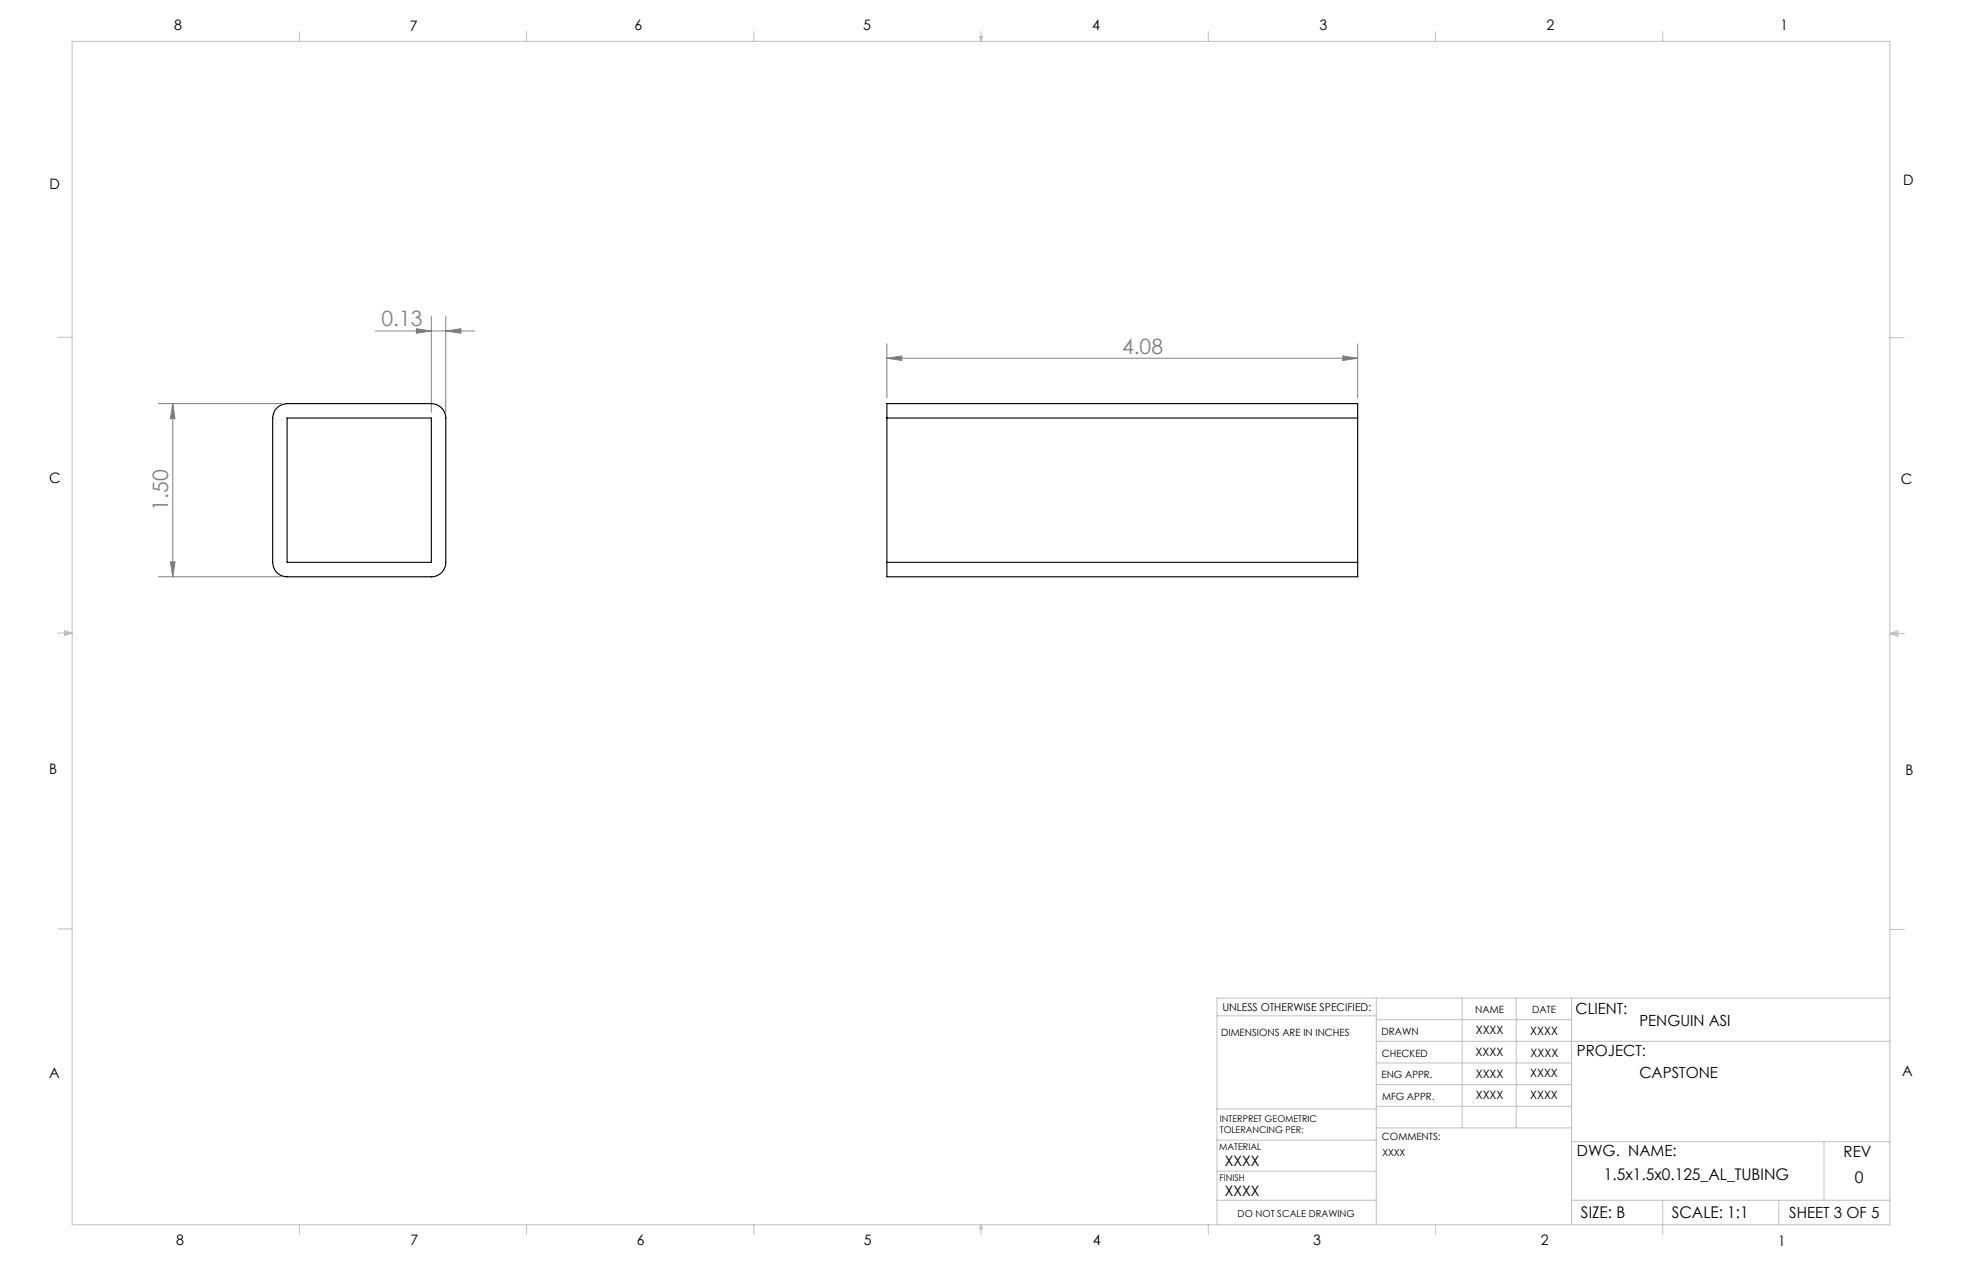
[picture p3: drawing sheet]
<svg xmlns="http://www.w3.org/2000/svg" width="432mm" height="279mm" viewBox="0 0 432 279" stroke-linecap="round" stroke-linejoin="round" font-family="sans-serif">
<g fill="none" stroke="#808080" stroke-width=".22">
<path d="M82.6 72.8h21.9M91.7 72.3l3.2 .5-3.2 .5zM94.9 69.6v21.1M98.1 72.8l3.3-.5v1zM98.1 69.6v21.1M195.2 78.8l3.3-.5v1zM195.2 75.6v11.9M195.2 78.8h103.6M295.5 78.3l3.3 .5-3.3 .5zM298.8 75.6v11.9M34.9 88.8h27M38 88.8l.5 3.3h-1z"/>
<path d="M38 88.8v38.1M34.9 126.9h27M37.5 123.6h1l-.5 3.3z"/>
</g>
<g fill="none" stroke="#c0c0c0" stroke-width=".22">
<path d="M15.9 9.1h400v260.4h-400zM65.9 6.9v2.2M115.9 6.9v2.2M165.9 6.9v2.2M215.6 8h.6l-.3 1.1zM215.7 8l.2 1.1M215.9 6.9v2.2M216 8l-.1 1.1M265.9 6.9v2.2M315.9 6.9v2.2M365.9 6.9v2.2M12.7 74.2h3.2"/>
<path d="M415.9 74.3h3.2M12.7 139.3h3.2M14.2 139.1l1.7 .2M14.2 138.7l1.7 .6-1.7 .5zM15.9 139.3l-1.7 .3M415.9 139.4h3.2M415.9 139.4l1.8-.6v1.2zM415.9 139.4l1.8 .3M417.7 139.2l-1.8 .2M12.7 204.4h3.2M302.9 219.6v49.9M321.8 219.6v28.5"/>
<path d="M333.7 219.6v28.5M345.9 219.6v49.9M415.9 204.5h3.2M415.9 219.6h-148.1v49.9M267.8 223.5h35.1M302.9 229.1h113M302.9 233.9h43M302.9 224.3h43M302.9 238.6h43M267.8 257.7h35.1M267.8 250.8h35.1M267.8 244h35.1"/>
<path d="M302.9 248.1h43M302.9 243.4h43M345.9 251.2h70M401.4 251.2v12.9M65.9 269.5v2.1M115.9 269.5v2.1M165.9 269.5v2.1M215.9 269.5v2.1M215.9 269.5l.3 .8h-.6zM265.9 269.5v2.1M267.8 264.1h35.1M315.9 269.5v2.1"/>
<path d="M345.9 264.1h70M365.9 264.1v7.5M391.5 264.1v5.4"/>
</g>
<g fill="#808080">
<path d="M91.7 72.3l3.2 .5-3.2 .5zM98.1 72.8l3.3-.5v1zM195.2 78.8l3.3-.5v1zM295.5 78.3l3.3 .5-3.3 .5z"/>
<path d="M38 88.8l.5 3.3h-1zM37.5 123.6h1l-.5 3.3z"/>
</g>
<path d="M61.1 89.6a3.5 3.5 0 0 1 2.1-.8h31.7a3.2 3.2 0 0 1 3.2 3.2v31.7a3.2 3.2 0 0 1-3.2 3.2h-31.7a3.2 3.2 0 0 1-3.2-3.2v-31.7a3.4 3.4 0 0 1 1.1-2.4zM63.2 92h31.7v31.7h-31.7zM195.2 92v-3.2h103.6v3.2M195.2 92h103.6M195.2 92v31.7M298.8 92v31.7M195.2 123.7v3.2h103.6v-3.2M195.2 123.7h103.6" fill="none" stroke="#000" stroke-width=".25"/>
<g font-size="4.7" fill="#808080">
<text x="83.9" y="71.8">0.13</text>
<text x="246.9" y="77.8">4.08</text>
<text x="37" y="112.4" transform="rotate(-90 37 112.4)">1.50</text>
</g>
<g font-size="3.5">
<text x="353" y="259.6">1.5x1.5x0.125_AL_TUBING</text>
<text x="408.2" y="260.2">0</text>
<text x="347.9" y="268">SIZE: B</text>
<text x="367.9" y="268">SCALE: 1:1</text>
</g>
<g font-size="3.4">
<text x="346.8" y="223.1">CLIENT:</text>
<text x="360.8" y="225.8">PENGUIN ASI</text>
<text x="347.1" y="232.3">PROJECT:</text>
<text x="360.8" y="237.1">CAPSTONE</text>
<text x="347.1" y="254.2">DWG. NAME:</text>
<text x="405.7" y="254.5">REV</text>
<text x="393.8" y="267.9">SHEET 3 OF 5</text>
</g>
<g font-size="3.2">
<text x="38.3" y="6.7">8</text>
<text x="90.2" y="6.7">7</text>
<text x="139.7" y="6.5">6</text>
<text x="190" y="6.5">5</text>
<text x="240.4" y="6.5">4</text>
<text x="290.4" y="6.7">3</text>
<text x="340.4" y="6.5">2</text>
<text x="391.9" y="6.7">1</text>
<text x="10.9" y="41.6">D</text>
<text x="418.9" y="40.7">D</text>
<text x="10.9" y="106.3">C</text>
<text x="418.4" y="106.4">C</text>
<text x="10.8" y="170.2">B</text>
<text x="419.4" y="170.6">B</text>
<text x="10.8" y="237.2">A</text>
<text x="418.6" y="236.8">A</text>
<text x="269.6" y="256.5">XXXX</text>
<text x="269.6" y="263.2">XXXX</text>
<text x="38.8" y="273.8">8</text>
<text x="90.4" y="273.8">7</text>
<text x="140.2" y="273.8">6</text>
<text x="190.1" y="273.9">5</text>
<text x="240.5" y="273.8">4</text>
<text x="289" y="273.9">3</text>
<text x="339.1" y="273.8">2</text>
<text x="391.4" y="274.1">1</text>
</g>
<g font-size="2.5">
<text x="324.8" y="227.6">XXXX</text>
<text x="336.8" y="227.7">XXXX</text>
<text x="324.8" y="232.3">XXXX</text>
<text x="336.8" y="232.5">XXXX</text>
<text x="324.8" y="237.1">XXXX</text>
<text x="336.8" y="237">XXXX</text>
<text x="324.8" y="241.9">XXXX</text>
<text x="336.8" y="241.8">XXXX</text>
</g>
<text font-size="2.4" x="269" y="222.4">UNLESS OTHERWISE SPECIFIED:</text>
<g font-size="2.2">
<text x="268.8" y="228">DIMENSIONS ARE IN INCHES</text>
<text x="304.1" y="227.7">DRAWN</text>
<text x="324.7" y="222.9">NAME</text>
<text x="337.2" y="222.9">DATE</text>
<text x="304.1" y="232.6">CHECKED</text>
<text x="304" y="237.2">ENG APPR.</text>
<text x="304.2" y="241.9">MFG APPR.</text>
<text x="304.1" y="250.9">COMMENTS:</text>
</g>
<g font-size="2.1">
<text x="304.2" y="254.3">XXXX</text>
<text x="272.4" y="267.8">DO NOT SCALE DRAWING</text>
</g>
<g font-size="2">
<text x="268.5" y="246.8">INTERPRET GEOMETRIC</text>
<text x="268.5" y="249.4">TOLERANCING PER:</text>
<text x="268.3" y="252.9">MATERIAL</text>
<text x="268.4" y="259.7">FINISH</text>
</g>
</svg>
